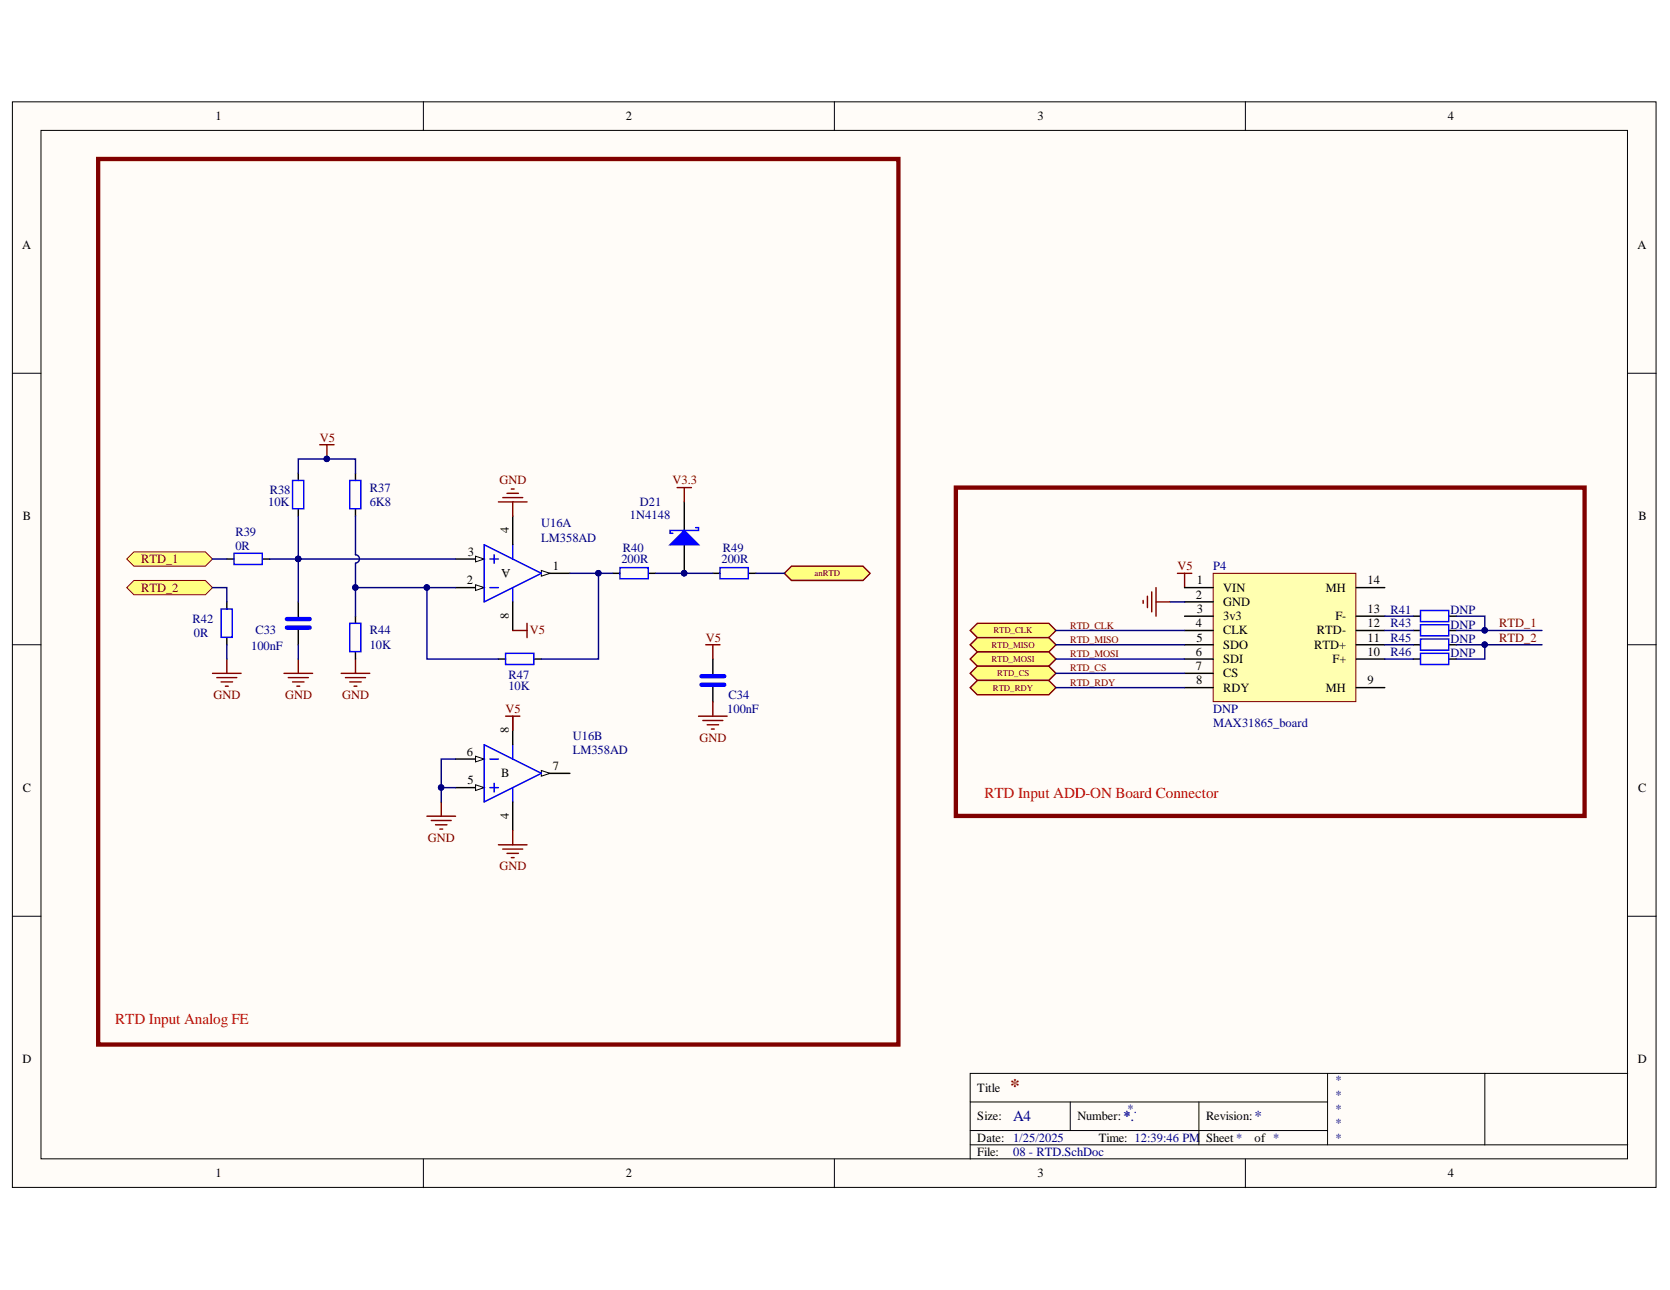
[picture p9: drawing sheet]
<svg xmlns="http://www.w3.org/2000/svg" width="279mm" height="216mm" viewBox="0 0 279 216" stroke-linecap="round" stroke-linejoin="round" font-family="sans-serif">
<g fill="#fffcf8" stroke="#000" stroke-width=".17">
<path d="M2.1 17h275v181.7h-275z"/>
<path d="M6.9 21.8h265.4v172.1h-265.4z"/>
</g>
<g fill="none" stroke="#000" stroke-width=".17">
<path d="M70.8 17v4.8M139.6 17v4.8M208.4 17v4.8M2.1 62.5h4.8M272.3 62.5h4.8M2.1 107.9h4.8M272.3 107.9h4.8M2.1 153.3h4.8M272.3 153.3h4.8M222.1 179.6v12M248.4 179.6h-86.1v14.4M272.3 179.6h-23.9v12"/>
<path d="M70.8 194v4.8M139.6 194v4.8M162.3 184.4h59.8M162.3 191.6h110M162.3 189.2h59.8M179.1 184.4v4.8M200.6 184.4v7.2M208.4 194v4.8"/>
</g>
<path d="M35.6 112.7h4.7M36.3 113.4h3.3M37 114.1h1.9M37.7 114.8h.5M37.9 110.3v2.4" fill="none" stroke="#800000" stroke-width=".24"/>
<path d="M131.2 96l1.2-1.2h12l1.2 1.2-1.2 1.1h-12z" fill-rule="evenodd" fill="#ffff80" stroke="#800000" stroke-width=".24"/>
<g fill="#ffff80" stroke="#800000" stroke-width=".17">
<path d="M21.2 93.6l1.2-1.2h12l1.2 1.2-1.2 1.2h-12z" fill-rule="evenodd"/>
<path d="M21.2 98.3l1.2-1.2h12l1.2 1.2-1.2 1.2h-12z" fill-rule="evenodd"/>
</g>
<path d="M192 99.8v1.9M192.7 99.1v3.3M193.4 98.3v4.8M191.3 100.5v.5M193.4 100.7h2.4" fill="none" stroke="#800000" stroke-width=".24"/>
<path d="M16.4 26.6h133.9v148.2h-133.9zM159.9 81.6h105.2v55h-105.2z" fill="none" stroke="#800000" stroke-width=".72"/>
<g fill="#ffff80" stroke="#800000" stroke-width=".24">
<path d="M162.3 105.5l1.2-1.2h12l1.2 1.2-1.2 1.2h-12z" fill-rule="evenodd"/>
<path d="M162.3 107.9l1.2-1.2h12l1.2 1.2-1.2 1.2h-12z" fill-rule="evenodd"/>
<path d="M162.3 110.3l1.2-1.2h12l1.2 1.2-1.2 1.2h-12z" fill-rule="evenodd"/>
<path d="M162.3 112.7l1.2-1.2h12l1.2 1.2-1.2 1.2h-12z" fill-rule="evenodd"/>
<path d="M162.3 115.1l1.2-1.2h12l1.2 1.2-1.2 1.2h-12z" fill-rule="evenodd"/>
</g>
<path d="M59.5 79.2v1.2M59.5 85.2v1.2M76.2 98.3h4.8M49.9 100.7v2.7M49.9 105.3v2.6M119.3 110.3v2.6M119.3 114.8v2.7" fill="none" stroke="#000" stroke-width=".24"/>
<path d="M58.5 80.4h1.9v4.7h-1.9z" fill="none" stroke="#00f" stroke-width=".24"/>
<path d="M197 96h2.4M198.2 96v2.3M116.9 119.9h4.8M118.1 107.9h2.4M119.3 107.9v2.4M119.3 117.5v2.4M117.6 120.6h3.3M118.3 121.3h1.9M119 122h.5" fill="none" stroke="#800000" stroke-width=".24"/>
<path d="M48 105h3.8M48 103.6h3.8M117.4 114.6h3.8M117.4 113.2h3.8" fill="none" stroke="#00f" stroke-width=".72"/>
<path d="M79.6 97.9l1.4 .4-1.4 .5z" fill="#fffcf8"/>
<path d="M79.6 97.9l1.4 .4-1.4 .5z" fill="none" stroke="#000" stroke-width=".17"/>
<path d="M76.2 93.6h4.8" fill="none" stroke="#000" stroke-width=".24"/>
<path d="M79.6 93.1l1.4 .5-1.4 .4z" fill="#fffcf8"/>
<path d="M79.6 93.1l1.4 .5-1.4 .4z" fill="none" stroke="#000" stroke-width=".17"/>
<path d="M90.6 96h4.7" fill="none" stroke="#000" stroke-width=".24"/>
<path d="M90.6 95.5l1.4 .5-1.4 .4z" fill="#fffcf8"/>
<path d="M90.6 95.5l1.4 .5-1.4 .4z" fill="none" stroke="#000" stroke-width=".17"/>
<path d="M81 91.2l9.6 4.8-9.6 4.7zM82 98.3h1.4M82 93.6h1.4M82.7 92.8v1.5M85.8 91.2v2.4M85.8 98.3v2.4" fill="none" stroke="#00f" stroke-width=".24"/>
<path d="M85.8 86.4v4.8M85.8 100.7v4.8M76.2 131.8h4.8" fill="none" stroke="#000" stroke-width=".24"/>
<path d="M79.6 131.3l1.4 .5-1.4 .5z" fill="#fffcf8"/>
<path d="M79.6 131.3l1.4 .5-1.4 .5z" fill="none" stroke="#000" stroke-width=".17"/>
<path d="M76.2 127h4.8" fill="none" stroke="#000" stroke-width=".24"/>
<path d="M79.6 126.6l1.4 .4-1.4 .5z" fill="#fffcf8"/>
<path d="M79.6 126.6l1.4 .4-1.4 .5z" fill="none" stroke="#000" stroke-width=".17"/>
<path d="M90.6 129.4h4.7" fill="none" stroke="#000" stroke-width=".24"/>
<path d="M90.6 129l1.4 .4-1.4 .5z" fill="#fffcf8"/>
<path d="M90.6 129l1.4 .4-1.4 .5z" fill="none" stroke="#000" stroke-width=".17"/>
<path d="M81 124.6l9.6 4.8-9.6 4.8zM82 127h1.4M82 131.8h1.4M82.7 131.1v1.4M85.8 124.6v2.4M85.8 131.8v2.4" fill="none" stroke="#00f" stroke-width=".24"/>
<path d="M85.8 119.9v4.7M85.8 134.2v4.8" fill="none" stroke="#000" stroke-width=".24"/>
<g fill="none" stroke="#800000" stroke-width=".24">
<path d="M53.5 74.4h2.4M54.7 74.4v2.4M47.5 112.7h4.8M48.2 113.4h3.4M49 114.1h1.9M49.7 114.8h.4M49.9 110.3v2.4M57.1 112.7h4.8M57.8 113.4h3.3M58.5 114.1h1.9M59.2 114.8h.5M59.5 110.3v2.4"/>
<path d="M84.6 119.9h2.4M85.8 119.9v2.4M71.4 136.6h4.8M72.1 137.3h3.4M72.9 138h1.9M73.6 138.8h.5M73.8 134.2v2.4M85.8 139v2.4M83.4 141.4h4.8M84.1 142.1h3.4M84.8 142.8h1.9M85.5 143.5h.5"/>
</g>
<circle cx="54.7" cy="76.8" r=".45" fill="#000080" stroke="#000080" stroke-width=".17"/>
<path d="M203 96h23.8v21.4h-23.8z" fill="#ffffb0" stroke="#800000" stroke-width=".17"/>
<g fill="none" stroke="#000" stroke-width=".24">
<path d="M49.9 79.2v1.2M37.9 93.6h1.2M43.9 93.6h1.2M49.9 85.2v1.2M102.5 96h1.2M108.5 96h1.2M114.5 84v4.8M114.5 91.2v4.8M119.3 96h1.2M125.2 96h1.2M198.2 98.3h4.8M226.9 98.3h4.8"/>
<path d="M37.9 100.7v1.2M37.9 106.7v1.2M59.5 103.1v1.2M59.5 109.1v1.2M83.4 110.3h1.2M89.4 110.3h1.2M198.2 100.7h4.8M198.2 103.1h4.8M198.2 105.5h4.8M198.2 107.9h4.8M198.2 110.3h4.8M198.2 112.7h4.8"/>
<path d="M198.2 115.1h4.8M226.9 103.1h4.8M226.9 105.5h4.8M226.9 107.9h4.8M226.9 110.3h4.8M226.9 115.1h4.8M236.5 103.1h1.2M236.5 105.5h1.2M236.5 107.9h1.2M236.5 110.3h1.2M242.4 103.1h1.2M242.4 105.5h1.2"/>
<path d="M242.4 107.9h1.2M242.4 110.3h1.2"/>
</g>
<path d="M39.1 92.6h4.8v1.9h-4.8zM49 80.4h1.8v4.7h-1.8zM103.7 95h4.8v1.9h-4.8zM120.5 95h4.7v1.9h-4.7zM37 101.9h1.9v4.8h-1.9zM58.5 104.3h1.9v4.8h-1.9zM84.6 109.3h4.7v1.9h-4.7zM237.7 102.2h4.7v1.8h-4.7zM237.7 104.6h4.7v1.8h-4.7zM237.7 107h4.7v1.8h-4.7zM237.7 109.3h4.7v1.9h-4.7z" fill="none" stroke="#00f" stroke-width=".24"/>
<circle cx="114.5" cy="95.9" r=".45" fill="#000080" stroke="#000080" stroke-width=".17"/>
<path d="M112.1 91.2l2.4-2.4 2.4 2.4z" fill="#00f"/>
<path d="M112.1 91.2l2.4-2.4 2.4 2.4zM116.4 88.3h.5v.5h-4.8v.5h.5" fill="none" stroke="#00f" stroke-width=".24"/>
<g fill="#000080" stroke="#000080" stroke-width=".17">
<circle cx="114.5" cy="95.9" r=".45"/>
<circle cx="73.8" cy="131.8" r=".45"/>
<circle cx="71.4" cy="98.3" r=".45"/>
<circle cx="100.1" cy="95.9" r=".45"/>
<circle cx="49.9" cy="93.5" r=".45"/>
<circle cx="59.4" cy="98.3" r=".45"/>
<circle cx="54.7" cy="76.8" r=".45"/>
<circle cx="248.4" cy="105.5" r=".45"/>
<circle cx="248.4" cy="107.9" r=".45"/>
</g>
<path d="M83.4 84h4.8M84.1 83.3h3.4M84.8 82.6h1.9M85.5 81.8h.5M85.8 84v2.4M113.3 81.6h2.4M114.5 81.6v2.4M85.8 105.5h2.4M88.2 104.3v2.4" fill="none" stroke="#800000" stroke-width=".24"/>
<g fill="none" stroke="#000080" stroke-width=".24">
<path d="M49.9 79.2v-2.4h9.6v2.4M35.6 98.3h2.3v2.4M35.6 93.6h2.3M45.1 93.6h31.1M49.9 86.4v14.3M59.5 86.4v6.4a.69 .69 0 0 1 .6 .7 .69 .69 0 0 1-.6 .7M59.5 94.3v4M71.4 98.3v12h12M76.2 98.3h-16.7v4.8M95.3 96h7.2M100.1 96v14.3h-9.5M109.7 96h9.6"/>
<path d="M126.4 96h4.8M37.9 107.9v2.4M49.9 107.9v2.4M176.7 112.7h21.5M176.7 110.3h21.5M176.7 107.9h21.5M176.7 105.5h21.5M176.7 115.1h21.5M195.8 100.7h2.4M231.7 110.3h4.8M231.7 107.9h4.8M231.7 105.5h4.8"/>
<path d="M231.7 103.1h4.8M243.6 103.1h4.8v2.4h-4.8M243.6 107.9h4.8v2.4h-4.8M248.4 107.9h9.6M248.4 105.5h9.6M73.8 131.8h2.4M76.2 127h-2.4v7.2"/>
</g>
<text font-size="3.2" fill="#800000" x="169" y="182.8">*</text>
<g font-size="2.6" fill="#f00">
<text x="164.7" y="133.6">RTD Input ADD-ON Board Connector</text>
<text x="19.3" y="171.4">RTD Input Analog FE</text>
</g>
<g font-size="2.6" fill="#000080">
<text x="169.5" y="187.7">A4</text>
<text x="187.9" y="187.7">*.</text>
<text x="209.9" y="187.7">*</text>
</g>
<text font-size="2.2" x="85.4" y="95.2" transform="rotate(-180 85.4 95.2)">A</text>
<g font-size="2.1">
<text x="36.1" y="20.1">1</text>
<text x="104.7" y="20.1">2</text>
<text x="173.6" y="20.1">3</text>
<text x="242.2" y="20.1">4</text>
<text x="3.7" y="41.6">A</text>
<text x="274" y="41.6">A</text>
<text x="3.8" y="87.1">B</text>
<text x="85.1" y="89.3" transform="rotate(-90 85.1 89.3)">4</text>
<text x="274.1" y="87.1">B</text>
<text x="78.2" y="93">3</text>
<text x="92.5" y="95.4">1</text>
<text x="78.1" y="97.8">2</text>
<text x="200.1" y="100.2">2</text>
<text x="200.2" y="97.8">1</text>
<text x="204.6" y="99">VIN</text>
<text x="204.6" y="101.4">GND</text>
<text x="221.8" y="99">MH</text>
<text x="228.8" y="97.8">14</text>
<text x="85.1" y="103.6" transform="rotate(-90 85.1 103.6)">8</text>
<text x="200.1" y="105">4</text>
<text x="200.2" y="107.4">5</text>
<text x="200.2" y="102.6">3</text>
<text x="204.6" y="103.8">3v3</text>
<text x="204.6" y="106.2">CLK</text>
<text x="220.3" y="106.2">RTD-</text>
<text x="223.4" y="103.8">F-</text>
<text x="228.8" y="107.4">11</text>
<text x="228.8" y="105">12</text>
<text x="228.8" y="102.6">13</text>
<text x="200.1" y="109.8">6</text>
<text x="200.1" y="112.2">7</text>
<text x="204.6" y="108.6">SDO</text>
<text x="204.6" y="111">SDI</text>
<text x="204.6" y="113.3">CS</text>
<text x="219.9" y="108.6">RTD+</text>
<text x="222.9" y="111">F+</text>
<text x="228.8" y="109.8">10</text>
<text x="200.1" y="114.5">8</text>
<text x="204.6" y="115.7">RDY</text>
<text x="221.8" y="115.7">MH</text>
<text x="228.8" y="114.5">9</text>
<text x="85.1" y="122.7" transform="rotate(-90 85.1 122.7)">8</text>
<text x="78.1" y="126.5">6</text>
<text x="78.2" y="131.3">5</text>
<text x="83.9" y="130.1">B</text>
<text x="92.5" y="128.9">7</text>
<text x="3.8" y="132.5">C</text>
<text x="85.1" y="137.1" transform="rotate(-90 85.1 137.1)">4</text>
<text x="274.1" y="132.5">C</text>
<text x="3.7" y="177.9">D</text>
<text x="274" y="177.9">D</text>
<text x="163.5" y="182.7">Title</text>
<text x="163.5" y="187.5">Size:</text>
<text x="163.5" y="191.1">Date: 1/25/2025</text>
<text x="180.3" y="187.5">Number: *</text>
<text x="183.8" y="191.1">Time: 12:39:46 PM</text>
<text x="201.8" y="187.5">Revision:</text>
<text x="201.8" y="191.1">Sheet *</text>
<text x="209.9" y="191.1">of *</text>
<text x="36.1" y="197.1">1</text>
<text x="104.7" y="197.1">2</text>
<text x="163.5" y="193.5">File:</text>
<text x="173.6" y="197.1">3</text>
<text x="242.2" y="197.1">4</text>
</g>
<g font-size="2.1" fill="#800000">
<text x="53.5" y="73.9">V5</text>
<text x="83.6" y="81.1">GND</text>
<text x="112.5" y="81.1">V3.3</text>
<text x="23.6" y="94.2">RTD_1</text>
<text x="197" y="95.4">V5</text>
<text x="23.6" y="99">RTD_2</text>
<text x="88.7" y="106.2">V5</text>
<text x="118.1" y="107.4">V5</text>
<text x="250.8" y="105">RTD_1</text>
<text x="250.8" y="107.4">RTD_2</text>
<text x="35.7" y="117">GND</text>
<text x="47.7" y="117">GND</text>
<text x="57.2" y="117">GND</text>
<text x="84.6" y="119.3">V5</text>
<text x="117" y="124.1">GND</text>
<text x="71.6" y="140.9">GND</text>
<text x="83.6" y="145.7">GND</text>
</g>
<g font-size="2.1" fill="#000080">
<text x="45.1" y="82.7">R38</text>
<text x="61.9" y="82.3">R37</text>
<text x="39.4" y="89.7">R39</text>
<text x="44.9" y="84.7">10K</text>
<text x="61.9" y="84.7">6K8</text>
<text x="90.6" y="88.2">U16A</text>
<text x="105.4" y="86.8">1N4148</text>
<text x="107.1" y="84.7">D21</text>
<text x="39.4" y="92.1">0R</text>
<text x="90.6" y="90.6">LM358AD</text>
<text x="104" y="94.2">200R</text>
<text x="104.2" y="92.3">R40</text>
<text x="120.7" y="94.2">200R</text>
<text x="120.9" y="92.3">R49</text>
<text x="203" y="95.4">P4</text>
<text x="32.2" y="104.3">R42</text>
<text x="32.4" y="106.7">0R</text>
<text x="42.7" y="106.2">C33</text>
<text x="61.9" y="106.2">R44</text>
<text x="232.6" y="102.8">R41</text>
<text x="232.6" y="105">R43</text>
<text x="232.6" y="107.4">R45</text>
<text x="242.7" y="102.8">DNP</text>
<text x="242.7" y="105.2">DNP</text>
<text x="242.7" y="107.6">DNP</text>
<text x="42" y="108.8">100nF</text>
<text x="61.9" y="108.6">10K</text>
<text x="85.1" y="113.6">R47</text>
<text x="232.6" y="109.8">R46</text>
<text x="242.7" y="110">DNP</text>
<text x="85.1" y="115.5">10K</text>
<text x="121.7" y="119.3">100nF</text>
<text x="121.9" y="116.9">C34</text>
<text x="203" y="119.3">DNP</text>
<text x="95.8" y="123.9">U16B</text>
<text x="203" y="121.7">MAX31865_board</text>
<text x="95.8" y="126.3">LM358AD</text>
<text x="223.3" y="181.5">*</text>
<text x="223.3" y="183.9">*</text>
<text x="188.6" y="186.3">*.</text>
<text x="223.3" y="186.3">*</text>
<text x="223.3" y="188.7">*</text>
<text x="223.3" y="191.1">*</text>
<text x="169.5" y="193.5">08 - RTD.SchDoc</text>
</g>
<g font-size="1.7" fill="#800000">
<text x="179.1" y="105.2">RTD_CLK</text>
<text x="179.1" y="107.6">RTD_MISO</text>
<text x="179.1" y="110">RTD_MOSI</text>
<text x="179.1" y="112.4">RTD_CS</text>
<text x="179.1" y="114.8">RTD_RDY</text>
</g>
<g font-size="1.5" fill="#800000">
<text x="136.2" y="96.4">anRTD</text>
<text x="166.2" y="106">RTD_CLK</text>
<text x="165.9" y="108.4">RTD_MISO</text>
<text x="165.9" y="110.8">RTD_MOSI</text>
<text x="166.8" y="113.2">RTD_CS</text>
<text x="166.1" y="115.6">RTD_RDY</text>
</g>
</svg>
